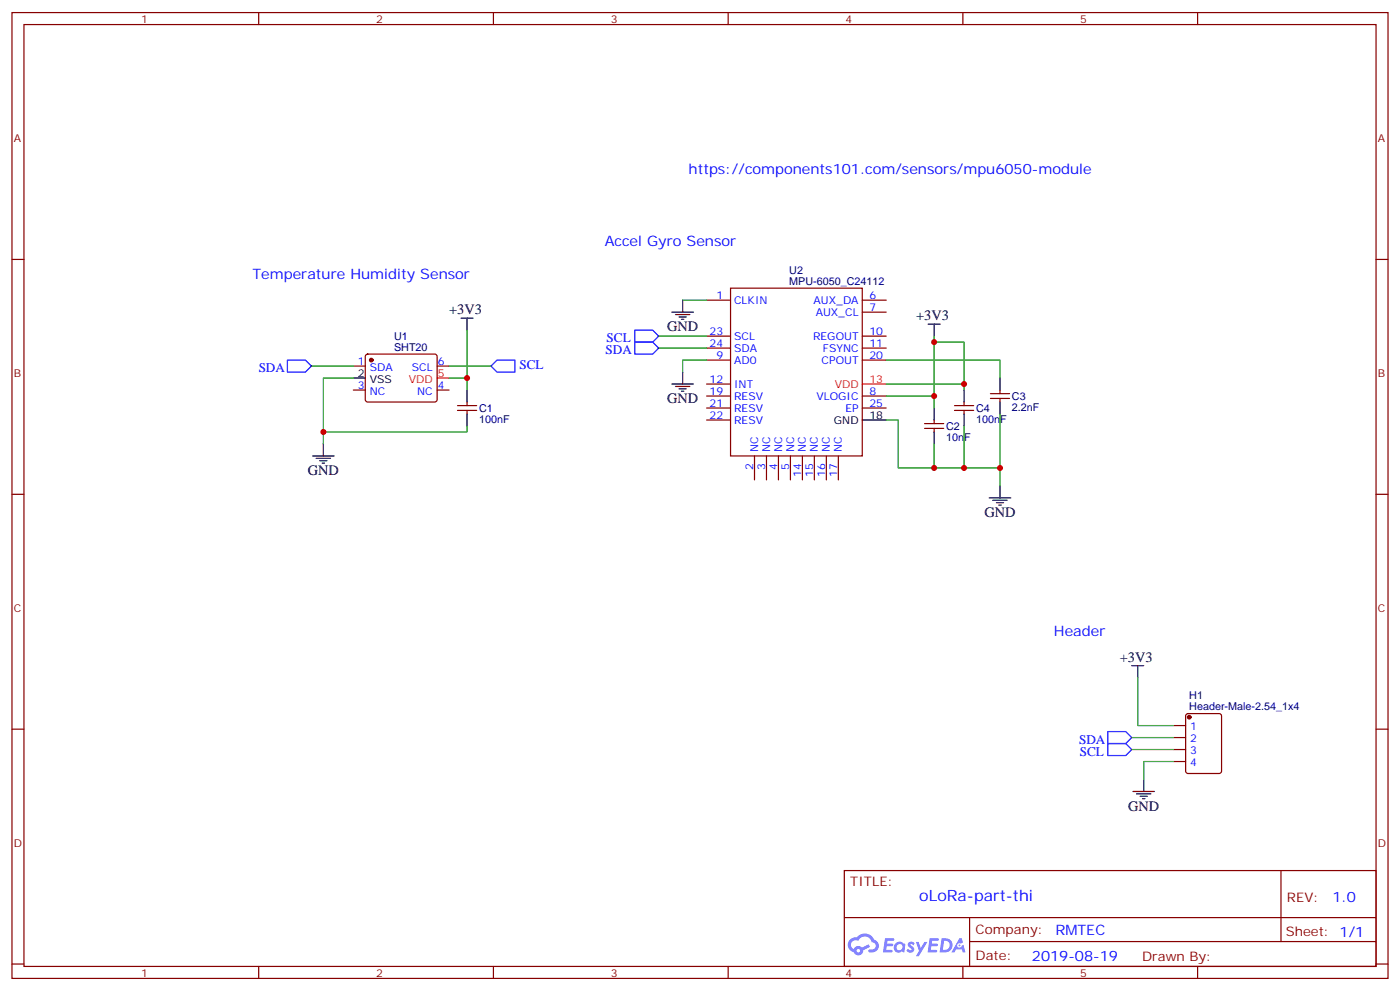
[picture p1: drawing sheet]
<svg xmlns="http://www.w3.org/2000/svg" width="412mm" height="292mm" viewBox="0 0 412 292" stroke-linecap="round" stroke-linejoin="round" font-family="sans-serif">
<g fill="none" stroke="#870000" stroke-width=".35">
<path d="M3.5 3.7h405.4v284.3h-405.4zM7.1 7.2h398.2v277.3h-398.2zM76.2 3.7v3.5M145.3 3.7v3.5M214.5 3.7v3.5M283.6 3.7v3.5M352.8 3.7v3.5M3.5 76.4h3.6M405.3 76.4h3.6M3.5 145.5h3.6M405.3 145.5h3.6M3.5 214.7h3.6"/>
<path d="M405.3 214.7h3.6M248.7 256.3h156.6v28.2h-156.6zM377.3 256.3v20.9M248.7 270.1h156.5M285.6 277.2h119.6M285.6 270.1v14.2M3.5 283.8h3.6M76.2 284.5v3.5M145.3 284.5v3.5M214.5 284.5v3.5M283.6 284.5v3.5M352.8 284.5v3.5"/>
<path d="M405.3 283.8h3.6"/>
</g>
<g fill="#5487ff">
<path d="M267.7 277.5a1.22 1.22 0 0 1 1.7 .2l-.4 .6a.47 .47 0 0 0-.3-.4 .47 .47 0 0 0-.5 .2l.1 .2a1.14 1.14 0 0 1 .8 1.8 1.14 1.14 0 0 1-1.9 0l-.2-.2 .5-.6 .7 .5a.29 .29 0 0 0 .3-.3 .29 .29 0 0 0-.2-.3 1.04 1.04 0 0 1-.6-1.7z"/>
<path d="M260.7 276.2h2.4l.3 .2-.2 .5-1.8 .1-.1 .8h1.5l.3 .4-.3 .4h-1.6l-.2 1.1h1.7l.2 .3-.2 .3-2.6 .1z"/>
<path d="M273.8 276.2h2.4l.3 .2-.1 .5-1.8 .1-.2 .8h1.6l.3 .4-.4 .4-1.6-.1-.1 1.1 1.7 .1 .2 .3-.2 .3-2.6 .1z"/>
<path d="M282.6 276.2h.7l.3 1.3-.6 .3a.69 .69 0 0 0-1 .3 .69 .69 0 0 0 .4 .9 .69 .69 0 0 0 .9-.6l.5-.2 .6 2.2h-.8l-.2-.9h-1.8l-.5 .9h-.8z"/>
<path d="M269.8 277.3h.8l.6 1.8 1.1-1.8h.9l-2.6 4.2h-.8l.9-1.5z"/>
<path d="M277.4 276.2l-.6 4.2h1.3a2.11 2.11 0 0 0 2.5-2.1 2.11 2.11 0 0 0-2.5-2.1zM278.1 277a1.39 1.39 0 0 1 1.7 1.4 1.39 1.39 0 0 1-1.8 1.2h-.3z"/>
<path d="M263.7 277.8a1.54 1.54 0 0 0-.1 2.2 1.54 1.54 0 0 0 2.2 .1l.6 .3 .3-2.3-.2-.3h-.4a1.49 1.49 0 0 0-2.4 0zM264 278.8a.94 .94 0 0 1 1.8 0 .94 .94 0 0 1-1.8 0z"/>
<path d="M250.4 276.6a2.18 2.18 0 0 0 1.1 3.7 1.44 1.44 0 0 0 1.6 .9 1.44 1.44 0 0 0 1.2-1.4l2-1.1-.5-.7-1.9 1a1.47 1.47 0 0 0-2.4 .4 1.39 1.39 0 0 1-.7-1.9 1.39 1.39 0 0 1 2-.5 2.12 2.12 0 0 1 2.2-1.3 2.12 2.12 0 0 1 1.9 1.7 1.14 1.14 0 0 1 1.1 1.4 1.14 1.14 0 0 1-1.7 .7 .43 .43 0 0 0-.5 .4 .43 .43 0 0 0 .4 .5 1.98 1.98 0 0 0 2.5-1.2 1.98 1.98 0 0 0-1.2-2.6 3.1 3.1 0 0 0-5.3-.6l-.9 .1zM252.3 279.9a.55 .55 0 0 1 1.1 0 .55 .55 0 0 1-1.1 0z"/>
<circle cx="282.6" cy="278.3" r=".26"/>
</g>
<g fill="none" stroke="#870000" stroke-width=".35">
<path d="M208.1 99h7.1M208.1 88.4h7.1M215.2 84.8h38.8v49.4h-38.8zM254 99h7.1M254 91.9h7.1M254 88.4h7.1M104.1 107.8h3.5M104.1 114.8h3.5M107.8 104.5l.5-.3 20 .1 .5 .7-.1 12.9-.6 .5-20.1-.1-.4-.6v-12.7zM128.8 107.8h3.5M128.8 114.8h3.5M134.8 119.4h5.6"/>
<path d="M137.6 118.4v1M208.1 102.5h7.1M208.1 106h7.1M208.1 116.6h7.1M208.1 113.1h7.1M254 102.5h7.1M254 106h7.1M254 116.6h7.1M281.2 119.4h5.6M284 118.4v1M291.7 117.3h5.7M291.7 115.9h5.7"/>
<path d="M294.6 114.8v1.1M294.6 117.3v1.1M134.8 120.8h5.6M137.6 120.8v1.1M208.1 120.1h7.1M208.1 123.6h7.1M222.2 134.2v7.1M225.8 134.2v7.1M229.3 134.2v7.1M232.8 134.2v7.1M236.4 134.2v7.1M239.9 134.2v7.1"/>
<path d="M243.4 134.2v7.1M246.9 134.2v7.1M254 120.1h7.1M272.3 126.1h5.7M272.3 124.7h5.7M275.2 123.6v1.1M275.2 126.1v1.1M281.2 120.8h5.6M284 120.8v1.1M345.7 213.6h3.5M345.7 217.1h3.5M349.5 210.3l.5-.2h9.1l.7 .4v16.5l-.4 .7h-9.4l-.7-.4-.1-16.5z"/>
<path d="M345.7 220.7h3.5M345.7 224.2h3.5"/>
</g>
<g fill="#870000" stroke="#870000" stroke-width=".35">
<circle cx="109.4" cy="106" r=".53"/>
<circle cx="350.3" cy="211.1" r=".53"/>
</g>
<g fill="none" stroke="#000" stroke-width=".35">
<path d="M135.8 93.7h3.5M137.6 93.7v3.5M197.9 91.9h6.4M199 92.6h4.2M200 93.3h2.1M200.7 94h.7M201.1 88.4v3.5M273.4 95.4h3.5M275.2 95.4v3.6M104.1 111.3h3.5M137.6 114.8v3.6M197.9 113.1h6.4"/>
<path d="M199 113.8h4.2M200 114.5h2.1M200.7 115.2h.7M201.1 109.5v3.6M284 114.8v3.6M294.6 111.3v3.5M294.6 118.4v3.5M92.1 134.2h6.3M93.1 134.9h4.3M94.2 135.6h2.1M94.9 136.3h.7M95.2 130.7v3.5"/>
<path d="M137.6 121.9v3.5M254 123.6h7.1M275.2 120.1v3.5M275.2 127.2v3.5M284 121.9v3.5M291.4 146.6h6.3M292.5 147.3h4.2M293.5 148h2.1M294.2 148.7h.7M294.6 143.1v3.5M333.4 196h3.5M335.1 196v3.5"/>
<path d="M333.7 233h6.4M334.8 233.7h4.2M335.8 234.4h2.2M336.5 235.1h.8M336.9 229.5v3.5"/>
</g>
<path d="M128.8 111.3h3.5M254 113.1h7.1" fill="none" stroke="#f00" stroke-width=".35"/>
<path d="M187 97.2h5.3l1.7 1.8-1.7 1.7h-5.3zM84.7 106h5.3l1.7 1.8-1.7 1.7h-5.3zM144.6 107.8l1.8-1.8h5.3v3.5h-5.3zM187 100.7h5.3l1.7 1.8-1.7 1.7h-5.3zM326.3 215.4h5.3l1.8 1.7-1.8 1.8h-5.3zM326.3 218.9h5.3l1.8 1.8-1.8 1.7h-5.3z" fill="none" stroke="#00f" stroke-width=".35"/>
<g fill="none" stroke="#008700" stroke-width=".35">
<path d="M137.6 97.2v14.1h-5.3M194 99h14.1M201.1 88.4h7M275.2 99v17.6M91.7 107.8h12.4M104.1 111.3h-8.9v19.4M132.3 107.8h12.3M137.6 111.3v3.5M194 102.5h14.1M208.1 106h-7v3.5M261.1 106h33.5v5.3M261.1 113.1h22.9v1.7"/>
<path d="M261.1 116.6h14.1v3.5M275.2 100.7h8.8v12.4M137.6 125.4v1.8h-42.4M275.2 130.7v7.1M284 125.4v12.4M294.6 121.9v15.9h-30v-14.2h-3.5M294.6 137.8v5.3M335.1 199.5v14.1h10.6M333.4 217.1h12.3M333.4 220.7h12.3M345.7 224.2h-8.8v5.3"/>
</g>
<g fill="#c00">
<circle cx="284" cy="113.1" r=".88"/>
<circle cx="275.2" cy="100.7" r=".88"/>
<circle cx="95.3" cy="127.2" r=".88"/>
<circle cx="137.6" cy="111.3" r=".88"/>
<circle cx="275.2" cy="137.8" r=".88"/>
<circle cx="284" cy="137.8" r=".88"/>
<circle cx="294.6" cy="137.8" r=".88"/>
<circle cx="275.2" cy="116.6" r=".88"/>
</g>
<text font-size="4.6" fill="#00f" x="270.8" y="265.3">oLoRa-part-thi</text>
<g font-size="4.2" fill="#00f">
<text x="202.8" y="51.3">https://components101.com/sensors/mpu6050-module</text>
<text x="178.2" y="72.5">Accel Gyro Sensor</text>
<text x="74.3" y="82.1">Temperature Humidity Sensor</text>
<text x="310.4" y="187.1">Header</text>
<text x="392.5" y="265.6">1.0</text>
<text x="310.9" y="275.1">RMTEC</text>
<text x="304" y="282.9">2019-08-19</text>
</g>
<g font-size="4.2">
<text x="132.3" y="92.5">+3V3</text>
<text x="269.9" y="94.3">+3V3</text>
<text x="196.5" y="97.5">GND</text>
<text x="196.5" y="118.7">GND</text>
<text x="90.7" y="139.9">GND</text>
<text x="290" y="152.2">GND</text>
<text x="329.8" y="194.8">+3V3</text>
<text x="332.3" y="238.7">GND</text>
</g>
<g font-size="3.9" fill="#00f">
<text x="178.7" y="100.7">SCL</text>
<text x="178.4" y="104.3">SDA</text>
<text x="76.2" y="109.5">SDA</text>
<text x="153" y="108.5">SCL</text>
<text x="317.8" y="218.9">SDA</text>
<text x="318.1" y="222.4">SCL</text>
</g>
<g font-size="3.9" fill="#800">
<text x="250.5" y="260.9">TITLE:</text>
<text x="379.1" y="265.6">REV:</text>
<text x="287.4" y="275.1">Company:</text>
<text x="378.7" y="275.7">Sheet: 1/1</text>
<text x="287.4" y="282.8">Date:</text>
<text x="336.4" y="282.8">Drawn By: 김석현</text>
</g>
<g font-size="3.2" fill="#800">
<text x="41.6" y="6.7">1</text>
<text x="110.8" y="6.7">2</text>
<text x="179.9" y="6.7">3</text>
<text x="249.1" y="6.7">4</text>
<text x="318.2" y="6.7">5</text>
<text x="4.1" y="41.8">A</text>
<text x="405.9" y="41.8">A</text>
<text x="4.1" y="110.9">B</text>
<text x="405.9" y="110.9">B</text>
<text x="4.1" y="180.1">C</text>
<text x="405.9" y="180.1">C</text>
<text x="4.1" y="249.2">D</text>
<text x="405.9" y="249.2">D</text>
<text x="41.6" y="287.5">1</text>
<text x="110.8" y="287.5">2</text>
<text x="179.9" y="287.5">3</text>
<text x="249.1" y="287.5">4</text>
<text x="318.2" y="287.5">5</text>
</g>
<g font-size="3.2" fill="#000080">
<text x="232.5" y="83.8">MPU-6050_C24112</text>
<text x="232.5" y="80.6">U2</text>
<text x="116.1" y="100">U1</text>
<text x="116.1" y="103.2">SHT20</text>
<text x="298.1" y="117.8">C3</text>
<text x="141.1" y="124.5">100nF</text>
<text x="141.1" y="121.3">C1</text>
<text x="287.5" y="124.5">100nF</text>
<text x="287.5" y="121.3">C4</text>
<text x="298.1" y="120.9">2.2nF</text>
<text x="278.7" y="129.7">10nF</text>
<text x="278.7" y="126.6">C2</text>
<text x="350.3" y="209">Header-Male-2.54_1x4</text>
<text x="350.3" y="205.9">H1</text>
</g>
<g font-size="3.2" fill="#00f">
<text x="211.1" y="88">1</text>
<text x="216.3" y="89.4">CLKIN</text>
<text x="239.6" y="89.4">AUX_DA</text>
<text x="256.1" y="88">6</text>
<text x="240.3" y="93">AUX_CL</text>
<text x="256.1" y="91.5">7</text>
<text x="209" y="98.6">23</text>
<text x="216.3" y="100">SCL</text>
<text x="239.5" y="100">REGOUT</text>
<text x="256.1" y="98.6">10</text>
<text x="105.4" y="107.4">1</text>
<text x="128.9" y="107.4">6</text>
<text x="209" y="102.1">24</text>
<text x="211.1" y="105.7">9</text>
<text x="216.3" y="103.5">SDA</text>
<text x="216.3" y="107.1">AD0</text>
<text x="242" y="107.1">CPOUT</text>
<text x="242.4" y="103.5">FSYNC</text>
<text x="256.1" y="105.7">20</text>
<text x="256.1" y="102.1">11</text>
<text x="108.9" y="109.2">SDA</text>
<text x="121.3" y="109.2">SCL</text>
<text x="209" y="112.7">12</text>
<text x="105.4" y="114.5">3</text>
<text x="108.9" y="116.2">NC</text>
<text x="122.9" y="116.2">NC</text>
<text x="128.9" y="114.5">4</text>
<text x="209" y="119.8">21</text>
<text x="209" y="116.2">19</text>
<text x="216.3" y="117.7">RESV</text>
<text x="216.3" y="114.1">INT</text>
<text x="240.5" y="117.7">VLOGIC</text>
<text x="256.1" y="119.8">25</text>
<text x="256.1" y="116.2">8</text>
<text x="209" y="123.3">22</text>
<text x="216.3" y="124.7">RESV</text>
<text x="216.3" y="121.2">RESV</text>
<text x="249" y="121.2">EP</text>
<text x="223.3" y="133.2" transform="rotate(-90 223.3 133.2)">NC</text>
<text x="226.8" y="133.2" transform="rotate(-90 226.8 133.2)">NC</text>
<text x="230.4" y="133.2" transform="rotate(-90 230.4 133.2)">NC</text>
<text x="233.9" y="133.2" transform="rotate(-90 233.9 133.2)">NC</text>
<text x="237.4" y="133.2" transform="rotate(-90 237.4 133.2)">NC</text>
<text x="240.9" y="133.2" transform="rotate(-90 240.9 133.2)">NC</text>
<text x="244.5" y="133.2" transform="rotate(-90 244.5 133.2)">NC</text>
<text x="248" y="133.2" transform="rotate(-90 248 133.2)">NC</text>
<text x="221.9" y="138.4" transform="rotate(-90 221.9 138.4)">2</text>
<text x="225.4" y="138.4" transform="rotate(-90 225.4 138.4)">3</text>
<text x="229" y="138.4" transform="rotate(-90 229 138.4)">4</text>
<text x="232.5" y="138.4" transform="rotate(-90 232.5 138.4)">5</text>
<text x="236" y="140.4" transform="rotate(-90 236 140.4)">14</text>
<text x="239.5" y="140.4" transform="rotate(-90 239.5 140.4)">15</text>
<text x="243.1" y="140.4" transform="rotate(-90 243.1 140.4)">16</text>
<text x="246.6" y="140.4" transform="rotate(-90 246.6 140.4)">17</text>
<text x="350.6" y="215">1</text>
<text x="350.6" y="218.5">2</text>
<text x="350.6" y="222.1">3</text>
<text x="350.6" y="225.6">4</text>
</g>
<g font-size="3.2">
<text x="105.4" y="110.9">2</text>
<text x="108.9" y="112.7">VSS</text>
<text x="245.7" y="124.7">GND</text>
<text x="256.1" y="123.3">18</text>
</g>
<g font-size="3.2" fill="#f00">
<text x="120.4" y="112.7">VDD</text>
<text x="128.9" y="110.9">5</text>
<text x="256.1" y="112.7">13</text>
<text x="245.9" y="114.1">VDD</text>
</g>
</svg>
